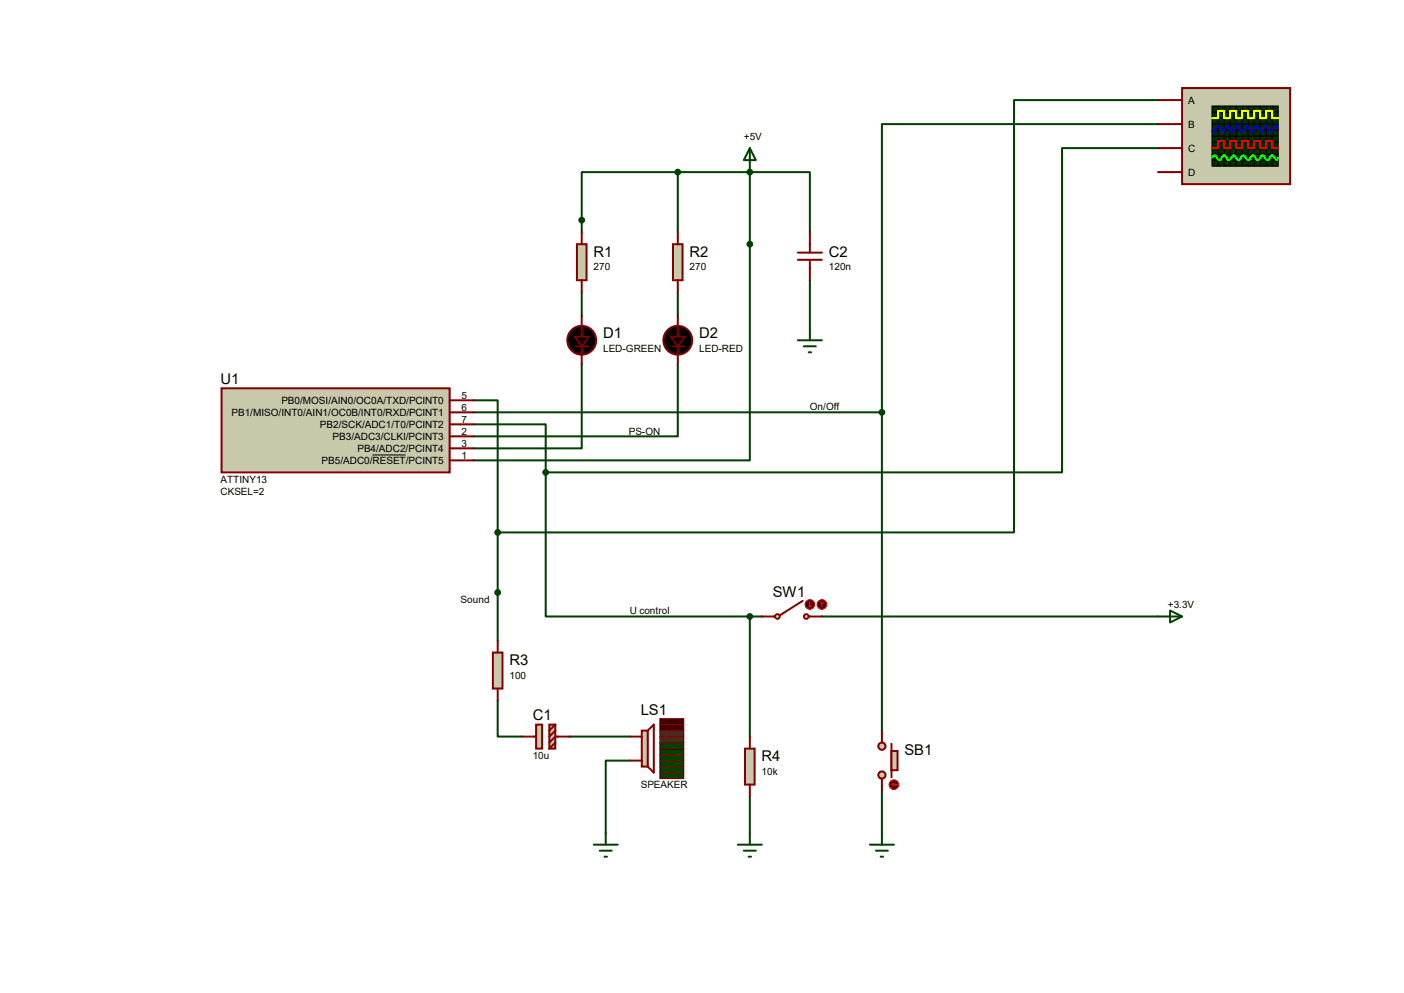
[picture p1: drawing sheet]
<svg xmlns="http://www.w3.org/2000/svg" width="297mm" height="210mm" viewBox="0 0 297 210" stroke-linecap="round" stroke-linejoin="round" font-family="sans-serif">
<path d="M158.6 36.4v61h-58.4M123.1 46.6v2.5M123.1 77v17.8h-22.9M123.1 61.8v5.1M143.4 77v15.3h-43.2M143.4 61.8v5.1M173.9 130.4h71.1M105.3 148.2v7.6h5.1M120.5 155.8h12.7M133.2 160.9h-5.1v15.2M186.6 167.2v8.9" fill="none" stroke="#004000" stroke-width=".42"/>
<circle cx="158.6" cy="36.4" r=".21" fill="#004000"/>
<g fill="none" stroke="#004000" stroke-width=".42">
<path d="M143.4 36.4h-20.3v10.2M143.4 36.4h27.9v12.7M143.4 36.4v12.7M245 21.2h-30.5v91.4h-109.2M245 31.3h-20.3v68.6h-109.3M245 26.2h-58.4v61M171.3 59.3v10.1M100.2 84.7h5.1v27.9M100.2 89.7h15.2v10.2M100.2 87.2h86.4M115.4 99.9v30.5h43.2M186.6 87.2v67.3"/>
<path d="M105.3 112.6v22.9M158.6 130.4v25.4M158.6 130.4h2.6M158.6 168.5v7.6"/>
</g>
<path d="M46.9 82.1h48.2v17.8h-48.2z" fill="#c8c8aa" stroke="#800000" stroke-width=".42"/>
<path d="M123.1 66.9v4.3M123.1 73.2v3.8M95.1 97.4h5.1M95.1 87.2h5.1M95.1 84.7h5.1M95.1 89.7h5.1M95.1 92.3h5.1M95.1 94.8h5.1" fill="none" stroke="#800000" stroke-width=".42"/>
<path d="M78.8 96.2h7" fill="none" stroke="#000" stroke-width=".21"/>
<path d="M158.6 31.3l1.3 2.6h-2.5zM158.6 31.3v5.1" fill="none" stroke="#004000" stroke-width=".42"/>
<circle cx="123.1" cy="72" r="3" fill="#000" stroke="#800000" stroke-width=".42"/>
<path d="M121.8 73.2h2.5" fill="none" stroke="#800000" stroke-width=".38"/>
<path d="M121.5 71.2h3.1l-1.5 2z" fill="#000" stroke="#800000" stroke-width=".38"/>
<path d="M122 51.6h2.1v7.7h-2.1z" fill="#c8c8aa" stroke="#800000" stroke-width=".42"/>
<path d="M123.1 49.1v2.5M123.1 59.3v2.5" fill="none" stroke="#800000" stroke-width=".42"/>
<g fill="#c8c8aa" stroke="#800000" stroke-width=".42">
<circle cx="186.6" cy="163.9" r=".76"/>
<circle cx="186.6" cy="157.8" r=".76"/>
</g>
<path d="M188.6 157.3v7.1" fill="none" stroke="#800000" stroke-width=".42"/>
<path d="M188.6 158.8h1.3v4.1h-1.3z" fill="#c8c8aa" stroke="#800000" stroke-width=".42"/>
<path d="M186.6 154.5v2.6M186.6 164.7v2.5" fill="none" stroke="#800000" stroke-width=".42"/>
<circle cx="189.1" cy="165.9" r="1.02" fill="#400000" stroke="#f00" stroke-width=".21"/>
<path d="M188.6 165.9h1M188.6 165.9l.2 .3M188.8 165.7l-.2 .2M189.4 165.7l.2 .2M189.6 165.9l-.2 .3" fill="none" stroke="#f00" stroke-width=".21"/>
<path d="M184 178.6h5.1M185.3 179.9h2.5M186.6 176.1v2.5M186.3 181.2h.5" fill="none" stroke="#004000" stroke-width=".42"/>
<circle cx="158.6" cy="51.6" r=".51" fill="#004000" stroke="#004000" stroke-width=".42"/>
<g fill="#c8c8aa" stroke="#800000" stroke-width=".38">
<circle cx="170.6" cy="130.4" r=".51"/>
<circle cx="164.5" cy="130.4" r=".51"/>
</g>
<path d="M161.2 130.4h2.8M169.8 127.1l-4.8 3M171.1 130.4h2.8" fill="none" stroke="#800000" stroke-width=".42"/>
<circle cx="171.3" cy="127.8" r="1.02" fill="#400000" stroke="#f00" stroke-width=".21"/>
<path d="M171.1 128.1l.2 .3M171.3 127.3v1.1M171.6 128.1l-.3 .3" fill="none" stroke="#f00" stroke-width=".21"/>
<circle cx="173.9" cy="127.8" r="1.02" fill="#400000" stroke="#f00" stroke-width=".21"/>
<path d="M173.9 127.3l-.3 .3M173.9 127.3l.2 .3M173.9 127.3v1.1" fill="none" stroke="#f00" stroke-width=".21"/>
<path d="M245 130.4h5.1M247.5 129.1l2.6 1.3-2.6 1.3z" fill="none" stroke="#004000" stroke-width=".42"/>
<path d="M142.4 51.6h2v7.7h-2z" fill="#c8c8aa" stroke="#800000" stroke-width=".42"/>
<path d="M143.4 49.1v2.5M143.4 59.3v2.5M143.4 66.9v4.3M143.4 73.2v3.8" fill="none" stroke="#800000" stroke-width=".42"/>
<circle cx="143.4" cy="72" r="3" fill="#000" stroke="#800000" stroke-width=".42"/>
<path d="M142.1 73.2h2.6" fill="none" stroke="#800000" stroke-width=".38"/>
<path d="M141.9 71.2h3l-1.5 2z" fill="#000" stroke="#800000" stroke-width=".38"/>
<circle cx="123.1" cy="46.6" r=".51" fill="#004000" stroke="#004000" stroke-width=".42"/>
<path d="M139.6 152h5.1v1.2h-5.1z" fill="#400000"/>
<path d="M139.6 152h5.1v1.2h-5.1z" fill="none" stroke="#800000" stroke-width=".21"/>
<path d="M139.6 153.3h5.1v1.2h-5.1z" fill="#400000"/>
<path d="M139.6 153.2h5.1v1.3h-5.1z" fill="none" stroke="#800000" stroke-width=".21"/>
<path d="M139.6 154.6h5.1v1.2h-5.1z" fill="#404000"/>
<path d="M139.6 154.5h5.1v1.3h-5.1z" fill="none" stroke="#800000" stroke-width=".21"/>
<path d="M139.6 155.8h5.1v1.3h-5.1z" fill="#404000"/>
<path d="M139.6 155.8h5.1v1.3h-5.1z" fill="none" stroke="#800000" stroke-width=".21"/>
<path d="M139.6 158.4h5.1v1.2h-5.1z" fill="#064000"/>
<path d="M139.6 158.3h5.1v1.3h-5.1z" fill="none" stroke="#800000" stroke-width=".21"/>
<path d="M139.6 159.6h5.1v1.3h-5.1z" fill="#064000"/>
<path d="M139.6 159.6h5.1v1.3h-5.1z" fill="none" stroke="#800000" stroke-width=".21"/>
<path d="M139.6 160.9h5.1v1.2h-5.1z" fill="#064000"/>
<path d="M139.6 160.9h5.1v1.2h-5.1z" fill="none" stroke="#800000" stroke-width=".21"/>
<path d="M139.6 162.2h5.1v1.2h-5.1z" fill="#064000"/>
<path d="M139.6 162.1h5.1v1.3h-5.1z" fill="none" stroke="#800000" stroke-width=".21"/>
<path d="M139.6 163.4h5.1v1.3h-5.1z" fill="#064000"/>
<path d="M139.6 163.4h5.1v1.3h-5.1z" fill="none" stroke="#800000" stroke-width=".21"/>
<path d="M139.6 157.1h5.1v1.2h-5.1z" fill="#064000"/>
<path d="M139.6 157.1h5.1v1.2h-5.1z" fill="none" stroke="#800000" stroke-width=".21"/>
<path d="M135.8 154.5h1.2v7.6h-1.2z" fill="#c8c8aa" stroke="#800000" stroke-width=".42"/>
<path d="M133.2 155.8h2.6M137 154.5l1.3-1.3v10.2l-1.3-1.3M133.2 160.9h2.6" fill="none" stroke="#800000" stroke-width=".42"/>
<path d="M104.3 138h2v7.6h-2z" fill="#c8c8aa" stroke="#800000" stroke-width=".42"/>
<path d="M105.3 135.5v2.5M105.3 145.6v2.6" fill="none" stroke="#800000" stroke-width=".42"/>
<path d="M125.6 178.6h5.1M126.9 179.9h2.5M128.1 176.1v2.5M127.9 181.2h.5" fill="none" stroke="#004000" stroke-width=".42"/>
<path d="M250.1 18.6h22.8v20.3h-22.8z" fill="#c8c8aa" stroke="#800000" stroke-width=".42"/>
<path d="M256.4 22.4h14v12.7h-14z" fill="#003000" stroke="#000" stroke-width=".25"/>
<g fill="none" stroke="#000" stroke-width=".21">
<path d="M256.4 26.2h14M256.4 23.7h14M256.4 25h14M256.4 27.5h14M256.4 30.1h14M256.4 31.3h14M256.4 32.6h14M256.4 33.9h14M256.4 28.8h14M257.7 22.4v12.7M259 22.4v12.7M260.2 22.4l.1 12.7"/>
<path d="M261.5 22.4v12.7M262.8 22.4v12.7M264 22.4l.1 12.7M265.3 22.4v12.7M266.6 22.4v12.7M267.8 22.4l.1 12.7M269.1 22.4l.1 12.7"/>
</g>
<path d="M256.4 25h1.3v-1.5h1.3v1.5h1.2v-1.5h1.3v1.5h1.3v-1.5h1.2v1.5h1.3v-1.5h1.3v1.5h1.2v-1.5h1.3v1.5h1.3" fill="none" stroke="#ff0" stroke-width=".42"/>
<path d="M256.4 31.3h1.3v-1.5h1.3v1.5h1.2v-1.5h1.3v1.5h1.3v-1.5h1.2v1.5h1.3v-1.5h1.3v1.5h1.2v-1.5h1.3v1.5h1.3" fill="none" stroke="#f00" stroke-width=".42"/>
<path d="M270.4 27.3l-.5-.8-1 1.5-1.1-1.5-1 1.5-1-1.5-1 1.5-1-1.5-1 1.5-1.1-1.5-1 1.5-1-1.5-1 1.5-1-1.5-1 1.5-.3-.2" fill="none" stroke="#00f" stroke-width=".42"/>
<path d="M256.4 33.4l.5-.5 1 1 1.1-1 1 1 1-1 1 1 1-1 1 1 1-1 1.1 1 1-1 1 1 1-1 1 1 .3-.5" fill="none" stroke="#0f0" stroke-width=".42"/>
<path d="M245 21.2h5.1M245 26.2h5.1M245 31.3h5.1M245 36.4h5.1" fill="none" stroke="#800000" stroke-width=".42"/>
<g fill="#c8c8aa" stroke="#800000" stroke-width=".42">
<path d="M113.4 153.2h1.3v5.1h-1.3z"/>
<path d="M116.2 153.2h1.3v5.1h-1.3z"/>
</g>
<path d="M110.4 155.8h3M117.5 153.2l-1.3 1.3M117.5 154.5l-1.3 1.3M117.5 157.1l-1.3 1.2M120.5 155.8h-3l-1.3 1.3" fill="none" stroke="#800000" stroke-width=".42"/>
<path d="M157.6 158.3h2v7.6h-2z" fill="#c8c8aa" stroke="#800000" stroke-width=".42"/>
<path d="M168.8 54.9h5.1M168.8 53.4h5.1M171.3 49.1v4.3M171.3 54.9v4.4M158.6 155.8v2.5M158.6 165.9v2.6" fill="none" stroke="#800000" stroke-width=".42"/>
<g fill="#004000" stroke="#004000" stroke-width=".42">
<circle cx="158.6" cy="36.4" r=".51"/>
<circle cx="143.4" cy="36.4" r=".51"/>
<circle cx="105.3" cy="125.3" r=".51"/>
<circle cx="158.6" cy="130.4" r=".51"/>
<circle cx="105.3" cy="112.6" r=".51"/>
<circle cx="115.4" cy="99.9" r=".51"/>
<circle cx="186.6" cy="87.2" r=".51"/>
</g>
<path d="M168.8 72h5.1M170.1 73.2h2.5M171.1 74.5h.5M171.3 69.4v2.6M156.1 178.6h5.1M157.4 179.9h2.5M158.6 176.1v2.5M158.4 181.2h.5" fill="none" stroke="#004000" stroke-width=".42"/>
<g font-size="3.1">
<text x="125.6" y="54.3">R1</text>
<text x="145.9" y="54.3">R2</text>
<text x="175.3" y="54.3">C2</text>
<text x="127.6" y="71.5">D1</text>
<text x="147.9" y="71.5">D2</text>
<text x="46.7" y="81.2">U1</text>
<text x="163.5" y="126.2">SW1</text>
<text x="107.8" y="140.6">R3</text>
<text x="112.7" y="152.4">C1</text>
<text x="135.6" y="151.3">LS1</text>
<text x="161.1" y="161">R4</text>
<text x="191.3" y="159.7">SB1</text>
</g>
<g font-size="2.1">
<text x="251.3" y="21.9">A</text>
<text x="157.4" y="29.5">+5V</text>
<text x="251.3" y="27">B</text>
<text x="251.3" y="32.1">C</text>
<text x="251.3" y="37.2">D</text>
<text x="125.6" y="57.2">270</text>
<text x="145.9" y="57.2">270</text>
<text x="175.3" y="57.2">120n</text>
<text x="127.6" y="74.5">LED-GREEN</text>
<text x="147.9" y="74.5">LED-RED</text>
<text x="49" y="88">PB1/MISO/INT0/AIN1/OC0B/INT0/RXD/PCINT1</text>
<text x="59.5" y="85.4">PB0/MOSI/AIN0/OC0A/TXD/PCINT0</text>
<text x="97.7" y="86.8">6</text>
<text x="97.7" y="84.3">5</text>
<text x="97.7" y="89.4">7</text>
<text x="171.3" y="86.6">On/Off</text>
<text x="67.7" y="90.5">PB2/SCK/ADC1/T0/PCINT2</text>
<text x="70.4" y="93">PB3/ADC3/CLKI/PCINT3</text>
<text x="75.6" y="95.6">PB4/ADC2/PCINT4</text>
<text x="97.7" y="91.9">2</text>
<text x="97.7" y="94.4">3</text>
<text x="133" y="91.9">PS-ON</text>
<text x="68" y="98.1">PB5/ADC0/RESET/PCINT5</text>
<text x="97.7" y="97">1</text>
<text x="46.7" y="102.1">ATTINY13</text>
<text x="46.7" y="104.6">CKSEL=2</text>
<text x="97.5" y="127.5">Sound</text>
<text x="133.2" y="129.8">U control</text>
<text x="247.1" y="128.6">+3.3V</text>
<text x="107.8" y="143.6">100</text>
<text x="112.7" y="160.5">10u</text>
<text x="135.6" y="166.6">SPEAKER</text>
<text x="161.1" y="163.9">10k</text>
</g>
</svg>
